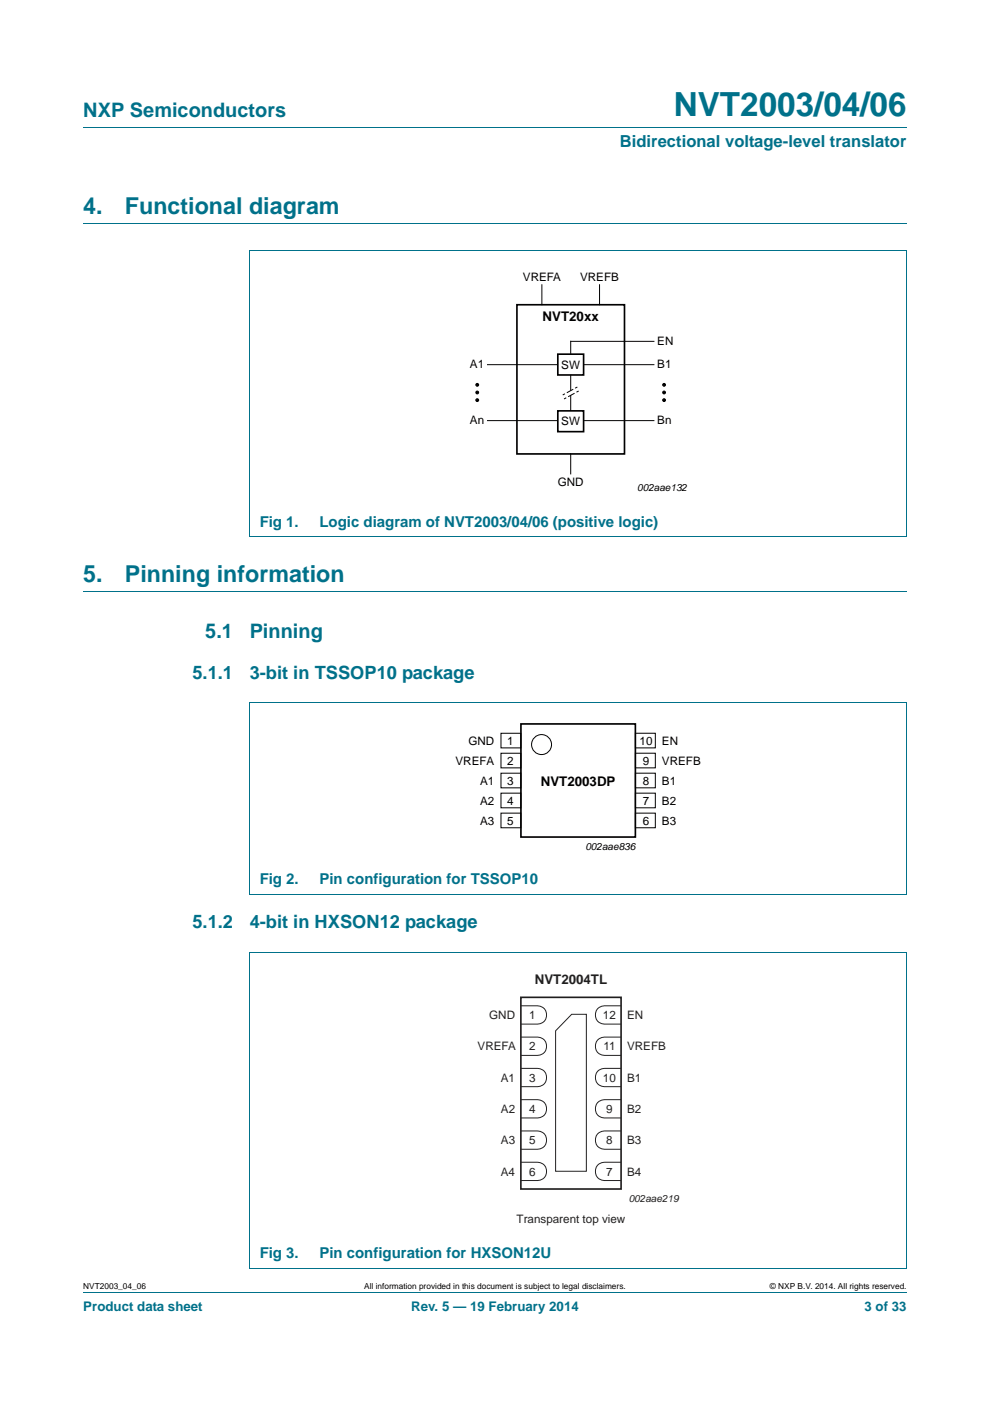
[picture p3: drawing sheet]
<svg xmlns="http://www.w3.org/2000/svg" width="210mm" height="297mm" viewBox="0 0 210 297" stroke-linecap="round" stroke-linejoin="round" font-family="sans-serif">
<path d="M17.7 27h174.6M17.7 47.4h174.6M52.9 53.1h139.4M53 53.1v60.6M192.3 53.1v60.6M52.9 113.8h139.4M17.7 125.4h174.6M17.7 273.9h174.6" fill="none" stroke="#00718a" stroke-width=".21"/>
<path d="M109.6 64.6h22.9v31.6h-22.9z" fill="none" stroke="#000" stroke-width=".35"/>
<path d="M103.4 77.3h15zM114.9 60.4v4.2zM121 72.4h17.7zM123.8 77.3h14.9zM127.2 60.4v4.2zM103.4 89.2h15zM121 96.2v4.3zM123.8 89.2h14.9z" fill="#000" stroke="#000" stroke-width=".21"/>
<path d="M118.3 87.1h5.5v4.4h-5.5z" fill="#fff" stroke="#000" stroke-width=".35"/>
<path d="M121 72.4v14.6z" fill="#000" stroke="#000" stroke-width=".21"/>
<path d="M118.3 75.1h5.5v4.4h-5.5z" fill="#fff" stroke="#000" stroke-width=".35"/>
<path d="M119.4 83.7l3.1-1.7 .2 .9-3.1 1.7z" fill="#fff"/>
<path d="M119.4 83.7l3.1-1.7M119.6 84.6l3.1-1.7" fill="none" stroke="#000" stroke-width=".21" stroke-dasharray=".5 .5 1.6 .5 .5" stroke-linecap="butt"/>
<g fill="#000" stroke="#000" stroke-width=".25">
<circle cx="101.2" cy="81.6" r=".28"/>
<circle cx="101.2" cy="83.2" r=".28"/>
<circle cx="101.2" cy="84.8" r=".28"/>
<circle cx="140.9" cy="83.2" r=".28"/>
<circle cx="140.9" cy="84.8" r=".28"/>
<circle cx="140.9" cy="81.6" r=".28"/>
</g>
<path d="M52.9 149h139.4M53 149.1v40.5M192.3 149.1v40.5M52.9 189.6h139.4M52.9 202h139.4M53 202v66.9M192.3 202v66.9M52.9 268.9h139.4" fill="none" stroke="#00718a" stroke-width=".21"/>
<g fill="none" stroke="#000" stroke-width=".21">
<path d="M106.3 155.5h4.2v3.1h-4.2zM106.3 159.7h4.2v3.1h-4.2zM134.8 155.5h4.2v3.1h-4.2zM134.8 159.7h4.2v3.1h-4.2zM106.3 163.9h4.2v3.1h-4.2zM106.3 168.2h4.2v3.1h-4.2zM106.3 172.4h4.2v3.1h-4.2zM134.8 172.4h4.2v3.1h-4.2zM134.8 163.9h4.2v3.1h-4.2zM134.8 168.2h4.2v3.1h-4.2z"/>
<circle cx="114.9" cy="157.9" r="2.12"/>
</g>
<path d="M110.5 153.5h24.3v24h-24.3z" fill="none" stroke="#000" stroke-width=".35"/>
<path d="M110.5 211.5h21.2v40.6h-21.2z" fill="none" stroke="#231f20" stroke-width=".35"/>
<g fill="none" stroke="#231f20" stroke-width=".21">
<path d="M110.5 213.3h3.5a1.94 1.94 0 0 1 1.9 1.9 1.94 1.94 0 0 1-1.9 1.9h-3.5M110.5 219.9h3.5a1.94 1.94 0 0 1 1.9 1.9 1.94 1.94 0 0 1-1.9 2h-3.5M121.3 215h3.1v33.3h-6.6v-29.7zM131.7 213.3h-3.5a1.94 1.94 0 0 0-1.9 1.9 1.94 1.94 0 0 0 1.9 1.9h3.5M131.7 219.9h-3.5a1.94 1.94 0 0 0-1.9 1.9 1.94 1.94 0 0 0 1.9 2h3.5M110.5 226.5h3.5a1.94 1.94 0 0 1 1.9 2 1.94 1.94 0 0 1-1.9 1.9h-3.5M110.5 233.2h3.5a1.94 1.94 0 0 1 1.9 1.9 1.94 1.94 0 0 1-1.9 1.9h-3.5M110.5 239.8h3.5a1.94 1.94 0 0 1 1.9 1.9 1.94 1.94 0 0 1-1.9 2h-3.5M131.7 226.5h-3.5a1.94 1.94 0 0 0-1.9 2 1.94 1.94 0 0 0 1.9 1.9h3.5M131.7 233.2h-3.5a1.94 1.94 0 0 0-1.9 1.9 1.94 1.94 0 0 0 1.9 1.9h3.5M131.7 239.8h-3.5a1.94 1.94 0 0 0-1.9 1.9 1.94 1.94 0 0 0 1.9 2h3.5M110.5 246.4h3.5a1.94 1.94 0 0 1 1.9 2 1.94 1.94 0 0 1-1.9 1.9h-3.5"/>
<path d="M131.7 246.4h-3.5a1.94 1.94 0 0 0-1.9 2 1.94 1.94 0 0 0 1.9 1.9h3.5"/>
</g>
<text font-size="7" fill="#00718a" x="142.9" y="24.6">NVT2003/04/06</text>
<g font-size="4.9" fill="#00718a">
<text x="17.7" y="45.4">4.</text>
<text x="26.5" y="45.4">Functional diagram</text>
<text x="17.7" y="123.4">5.</text>
<text x="26.5" y="123.4">Pinning information</text>
</g>
<g font-size="4.2" fill="#00718a">
<text x="17.7" y="24.9">NXP Semiconductors</text>
<text x="43.5" y="135.3">5.1</text>
<text x="53" y="135.3">Pinning</text>
</g>
<g font-size="3.9" fill="#00718a">
<text x="40.8" y="143.9">5.1.1</text>
<text x="53" y="143.9">3-bit in TSSOP10 package</text>
<text x="40.8" y="196.8">5.1.2</text>
<text x="53" y="196.8">4-bit in HXSON12 package</text>
</g>
<text font-size="3.5" fill="#00718a" x="131.5" y="31.1">Bidirectional voltage-level translator</text>
<g font-size="3.2" fill="#00718a">
<text x="55.1" y="111.7">Fig 1.</text>
<text x="67.8" y="111.7">Logic diagram of NVT2003/04/06 (positive logic)</text>
<text x="55.1" y="187.5">Fig 2.</text>
<text x="67.8" y="187.5">Pin configuration for TSSOP10</text>
<text x="55.1" y="266.8">Fig 3.</text>
<text x="67.8" y="266.8">Pin configuration for HXSON12U</text>
</g>
<g font-size="2.8">
<text x="115.1" y="68.1">NVT20xx</text>
<text x="114.7" y="166.7">NVT2003DP</text>
</g>
<text font-size="2.8" fill="#231f20" x="113.4" y="208.6">NVT2004TL</text>
<g font-size="2.8" fill="#00718a">
<text x="17.7" y="277.9">Product data sheet</text>
<text x="87.2" y="277.9">Rev. 5 — 19 February 2014</text>
<text x="183.4" y="277.9">3 of 33</text>
</g>
<g font-size="2.5">
<text x="110.9" y="59.7">VREFA</text>
<text x="123" y="59.7">VREFB</text>
<text x="139.4" y="73.1">EN</text>
<text x="99.7" y="78">A1</text>
<text x="119.1" y="78.2">SW</text>
<text x="139.4" y="78">B1</text>
<text x="99.7" y="89.9">An</text>
<text x="139.4" y="89.9">Bn</text>
<text x="119.1" y="90.2">SW</text>
<text x="118.3" y="102.9">GND</text>
<text x="99.4" y="158">GND</text>
<text x="107.5" y="157.9">1</text>
<text x="135.6" y="157.9">10</text>
<text x="140.4" y="158">EN</text>
<text x="96.6" y="162.2">VREFA</text>
<text x="101.8" y="166.5">A1</text>
<text x="107.5" y="162.2">2</text>
<text x="107.5" y="166.4">3</text>
<text x="136.3" y="166.4">8</text>
<text x="136.3" y="162.2">9</text>
<text x="140.4" y="162.2">VREFB</text>
<text x="140.4" y="166.5">B1</text>
<text x="101.8" y="170.7">A2</text>
<text x="107.5" y="170.6">4</text>
<text x="136.3" y="170.6">7</text>
<text x="140.4" y="170.7">B2</text>
<text x="101.8" y="174.9">A3</text>
<text x="107.5" y="174.9">5</text>
<text x="136.3" y="174.9">6</text>
<text x="140.4" y="174.9">B3</text>
</g>
<g font-size="2.5" fill="#231f20">
<text x="103.8" y="216.1">GND</text>
<text x="112.3" y="216.1">1</text>
<text x="127.9" y="216.1">12</text>
<text x="133" y="216.1">EN</text>
<text x="101.3" y="222.7">VREFA</text>
<text x="112.3" y="222.7">2</text>
<text x="128" y="222.7">11</text>
<text x="133" y="222.7">VREFB</text>
<text x="106.2" y="229.3">A1</text>
<text x="112.3" y="229.3">3</text>
<text x="127.9" y="229.3">10</text>
<text x="133" y="229.3">B1</text>
<text x="106.2" y="236">A2</text>
<text x="112.3" y="236">4</text>
<text x="128.6" y="236">9</text>
<text x="133" y="236">B2</text>
<text x="106.2" y="242.6">A3</text>
<text x="112.3" y="242.6">5</text>
<text x="128.6" y="242.6">8</text>
<text x="133" y="242.6">B3</text>
<text x="106.2" y="249.2">A4</text>
<text x="112.3" y="249.2">6</text>
<text x="128.6" y="249.2">7</text>
<text x="133" y="249.2">B4</text>
<text x="109.6" y="259.3">Transparent top view</text>
</g>
<g font-size="2.1">
<text x="135.2" y="104.1">002aae132</text>
<text x="124.2" y="180.3">002aae836</text>
</g>
<text font-size="2.1" fill="#231f20" x="133.4" y="254.8">002aae219</text>
<g font-size="1.8">
<text x="17.7" y="273.3">NVT2003_04_06</text>
<text x="77.2" y="273.3">All information provided in this document is subject to legal disclaimers.</text>
<text x="163.3" y="273.3">© NXP B.V. 2014. All rights reserved.</text>
</g>
</svg>
